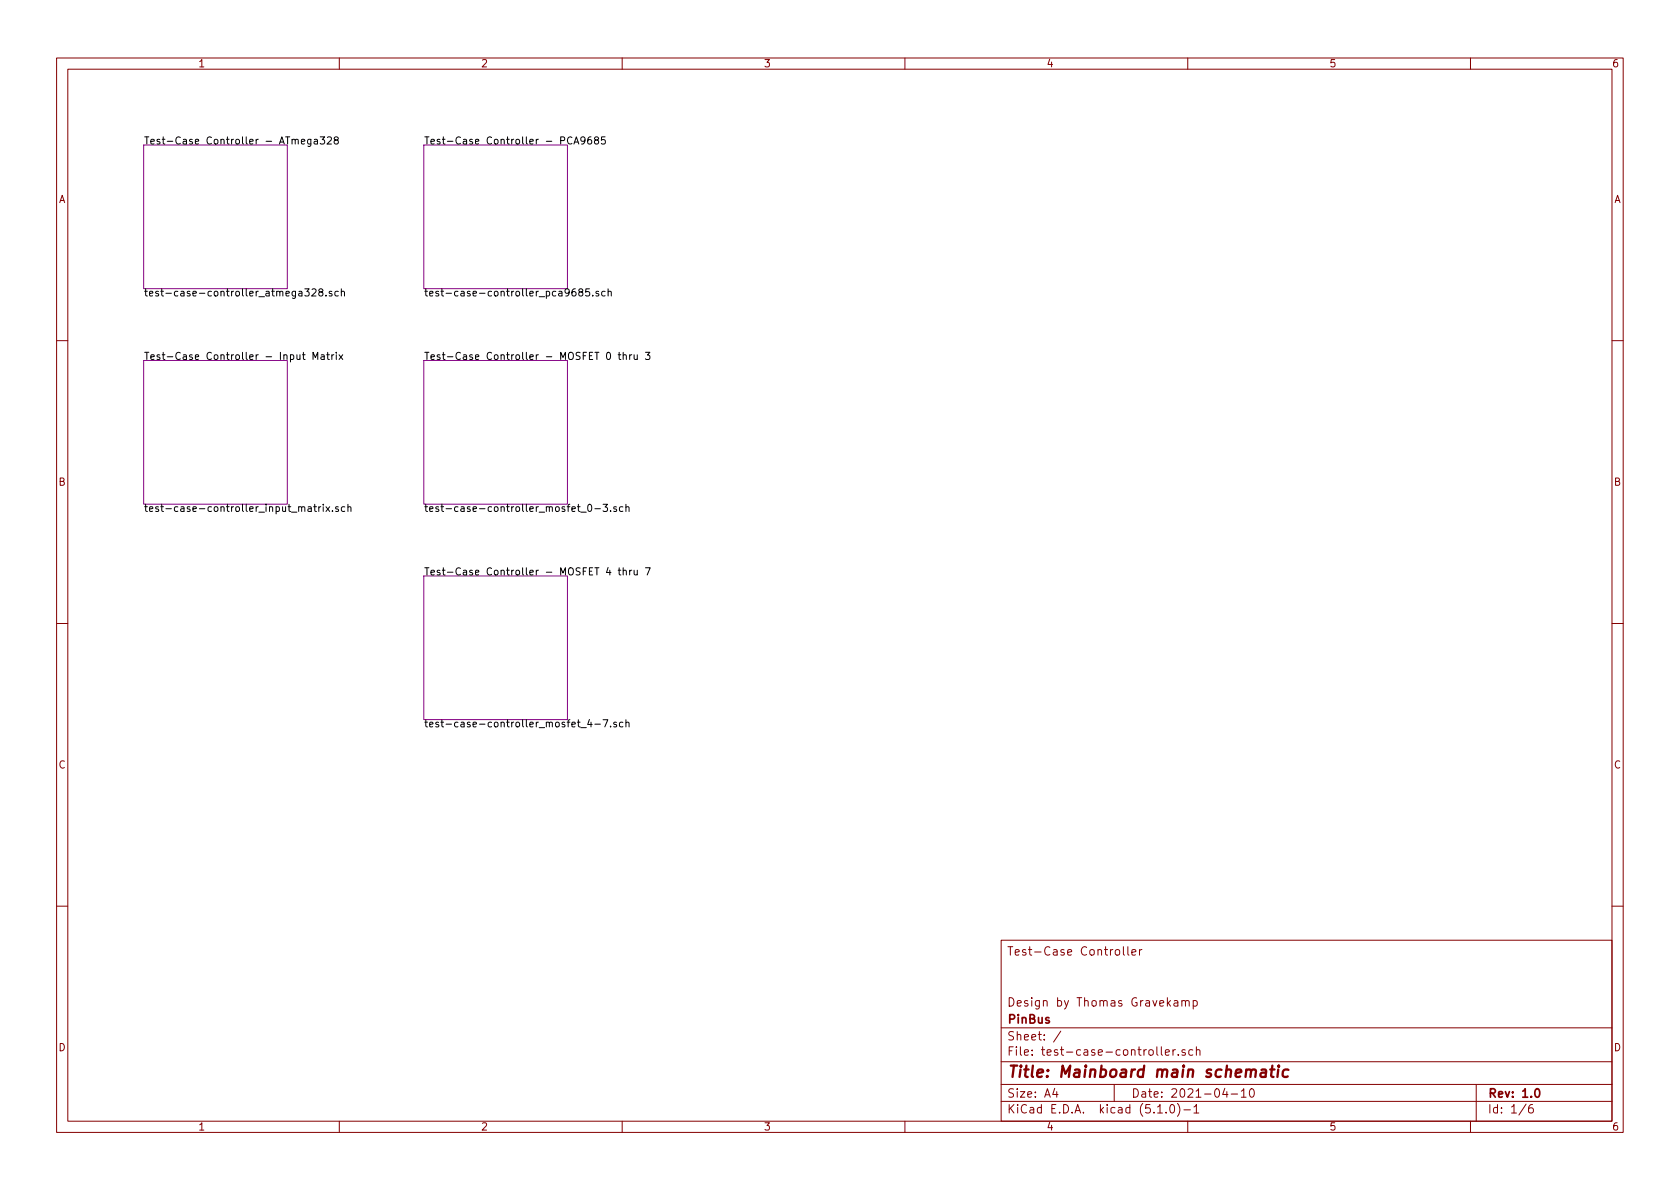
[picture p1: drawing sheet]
<svg xmlns="http://www.w3.org/2000/svg" width="297mm" height="210mm" viewBox="0 0 297 210" stroke-linecap="round" stroke-linejoin="round" font-family="sans-serif">
<g fill="none" stroke="#840000" stroke-width=".18">
<path d="M10 10.3h277v189.9h-277zM12 12.2h273v186.1h-273zM60 10.3v1.9M110 10.3v1.9M160 10.3v1.9M210 10.3v1.9M260 10.3v1.9M10 60.2h2M285 60.2h2M10 110.3h2M285 110.3h2M10 160.2h2"/>
<path d="M177 166.3h108v32h-108zM198.6 167.4v1.3l.2 .2M199.4 167.4v1.3l.2 .2M200.1 168.4l.7-.1v-.3l-.5-.1-.2 .2 .1 .7h.6M201.5 167.9v1M201.9 167.9l-.4 .3M207.6 177h.6l.1 .9M208.3 177.3l-.6 .1a.29 .29 0 0 0-.2 .2 .29 .29 0 0 0 .2 .3l.6-.1M209 177.1l.2-.2 .3 .1 .1 .9M209 176.9v1M209.6 177.1a.36 .36 0 0 1 .3-.2 .36 .36 0 0 1 .4 .2v.8M211 177l.4-.1 .3 .3-.1 .6-.2 .1-.4-.1"/>
<path d="M211 176.9v1.5M285 160.2h2M60 198.3v1.9M110 198.3v1.9M160 198.3v1.9M177 194.8h108M177 191.8h108M177 187.8h108M177 181.8h108M186.5 192.5l-.4 1h1M186.8 193v1M187.6 182.3l-1.3 2"/>
<path d="M197 191.8v3M204.5 185.1v1.3l.2 .2M204.7 196.8h.8M205.3 185.1v1.3l.2 .2M206 186.1l.8-.1-.1-.3-.5-.1-.2 .2 .1 .7h.6M206.2 196.7v.1M207 195.4l.3-.1a.94 .94 0 0 1 0 1.5 .82 .82 0 0 1-.3-1.4zM207.4 185.6v1M207.8 185.6l-.4 .3M208.2 195.1a1.71 1.71 0 0 1 0 2.3M208.3 186.5v.1M209.3 196.3h1.2"/>
<path d="M209.5 185.7l-.3-.1-.2 .2v.2l.5 .2v.3h-.5M210 198.3v1.9M210.9 185.7l-.4-.1-.3 .3 .1 .6h.6M211.1 195.8l.4-.5v1.5M211.1 196.8h.9M211.5 185.7l.3-.1 .3 .1 .1 .9M211.5 185.1v1.5M216.6 192.5l-.4 1h.9M216.9 193v1M217.7 193.5h1.1M219.5 193l.4-.5v1.5M219.5 194h.8"/>
<path d="M221.1 192.6l.2-.1a.8 .8 0 0 1 .5 .8 .8 .8 0 0 1-.5 .7 1 1 0 0 1-.2-1.4zM260 198.3v1.9M261 191.8v6.5M269.8 195.2l-1.2 2M271 195.3a.62 .62 0 0 0-.7 .7v.7l.3 .1 .4-.1 .1-.5-.1-.2-.4-.1-.3 .3"/>
</g>
<path d="M271.5 192.7l.2-.2a.81 .81 0 0 1 .6 .6 .81 .81 0 0 1-.3 .8l-.1 .1a.79 .79 0 0 1-.4-1.3z" fill="none" stroke="#840000" stroke-width=".3"/>
<path d="M223 189.2h.8l-.1 1.2M223.9 189.6l-.7 .1a.4 .4 0 0 0-.4 .3 .4 .4 0 0 0 .3 .4l.7-.1M224.6 189.1h.7M225 188.4l-.3 1.8 .1 .1 .4 .1M226 189.1l-.1 1.3M226.1 188.4l-.1 .1 .1 .1v-.2v.2M227.8 189.2a.68 .68 0 0 0-1 .3v.8l.3 .1 .6-.1" fill="none" stroke="#840000" stroke-width=".41"/>
<path d="M25.4 25.6h25.4v25.4h-25.4zM74.9 25.6h25.4v25.4h-25.4zM25.4 63.7h25.4v25.4h-25.4zM74.9 63.7h25.4v25.4h-25.4zM74.9 101.8h25.4v25.4h-25.4z" fill="none" stroke="#840084" stroke-width=".18"/>
<g fill="none" stroke="#000" stroke-width=".18">
<path d="M53.3 25l.6-.1-.1-.2-.3-.1-.2 .2v.6h.5M55 24.6l-.1 1.2-.2 .1-.3-.1M55 24.7l-.4-.1-.2 .3 .1 .5h.5M55.6 24.7h.5v.8M56.1 24.9l-.4 .1-.2 .2 .1 .2h.5M56.6 24.2h.8l-.4 .5 .3 .1 .1 .4-.3 .3-.5-.2M57.9 24.3l.5-.1 .2 .4-.1 .2-.7 .7h.8M59.3 24.8l-.2-.3 .1-.2 .4-.1 .2 .1v.3l-.6 .2-.1 .2v.2l.2 .3 .4-.1 .1-.2v-.3l-.2-.1M101.1 24.3a.6 .6 0 0 0-.8 .5 .6 .6 0 0 0 .6 .7l.2-.2M101.5 25.5l.4-1.3 .4 1.3M101.6 25.1h.6M103.4 24.8l-.2 .2-.4-.1-.1-.1 .1-.5 .4-.1 .2 .1a.84 .84 0 0 1-.4 1.2h-.2"/>
<path d="M104.5 24.2l-.4 .1a.87 .87 0 0 0 0 1.2l.5-.2v-.5l-.5-.1-.2 .2M105.4 24.8l-.3-.3 .3-.3h.2l.2 .3v.1l-.6 .2-.1 .2v.2l.3 .3 .3-.1 .1-.2v-.2l-.2-.2M107 24.2h-.6l-.1 .6 .2-.1 .4 .1 .1 .5-.2 .2-.5-.2M53.9 51.1h.8l-.4 .5 .3 .1v.6h-.5l-.2-.1M55.2 51.2l.5-.1 .2 .3-.1 .2-.7 .7h.8M56.6 51.6l-.2-.3 .2-.2h.2l.3 .2-.1 .2-.5 .2-.1 .2v.2l.2 .2h.4l.1-.2v-.2l-.3-.3M57.6 52.2v.1M58.7 51.6l-.3-.1-.2 .2v.2l.5 .1v.3h-.5M59.8 51.6l-.3-.1-.3 .2 .1 .6h.5M60.4 51.6l.1-.1 .3 .1 .1 .7M60.4 51.1v1.2M101.7 51.1l-.4 .1-.2 .4 .1 .6 .2 .1h.3l.2-.2-.2-.5h-.3l-.3 .2"/>
<path d="M102.6 51.6l-.2-.1v-.3l.4-.1 .2 .1v.3l-.6 .2-.1 .2v.2l.3 .2h.2l.2-.2v-.4l-.2-.1M104.2 51.1h-.6l-.1 .6 .2-.1 .5 .1v.5l-.2 .1-.5-.1M104.8 52.2v.1M105.8 51.6l-.3-.1-.1 .2v.2l.4 .1v.3h-.4M107 51.6l-.4-.1-.2 .2 .1 .6h.5M107.5 51.6l.2-.1 .3 .1 .1 .7M107.5 51.1v1.2M53.5 62.7h.4M53.6 62.3v1.1l.3 .2M55.3 63.6v-1.3l.5 .9 .4-.9v1.3M56.8 62.8h.5v.8M57.3 63l-.4 .1-.2 .2 .1 .2h.5"/>
<path d="M57.8 62.7h.4M57.9 62.3v1.1l.3 .2M58.7 62.7v.9M59 62.7l-.2 .1-.1 .2M59.5 62.3v.1M59.5 62.7v.9M59.9 62.7l.7 .9M60.6 62.7l-.7 .9M107.3 62.4l.2-.1a.67 .67 0 0 1 .5 .6 .67 .67 0 0 1-.5 .7l-.2-.2-.1-.3zM109.3 62.7h.5M109.5 62.3v1.1l.3 .2M110.2 62.9l.2-.2 .3 .1v.8"/>
<path d="M110.2 62.3v1.3M111.3 62.7v.9M111.7 62.7l-.4 .3M112.1 62.7l.1 .8 .3 .1 .2-.2M112.7 62.7v.9M114.1 62.3h.8l-.4 .5 .4 .1v.5l-.2 .2-.6-.2M54.5 89.7h.5v.7M55 89.9l-.4 .1-.2 .1 .1 .3h.5M55.4 89.6h.6M55.7 89.2v1.1l.3 .1M56.4 89.6v.8M56.7 89.6l-.3 .2"/>
<path d="M57.1 89.2v.1M57.1 89.6v.8M57.6 89.6l.7 .8M58.3 89.6l-.7 .8M58.8 90.3v.1M59.8 89.7l-.3-.1-.2 .2 .1 .2 .4 .1v.3h-.5M61 89.7l-.4-.1-.2 .2 .1 .6h.5M61.5 89.7l.2-.1 .3 .1 .1 .7M61.5 89.2v1.2M102.7 90.6h1M104 89.3l.2-.1a.69 .69 0 0 1 .4 .6 .69 .69 0 0 1-.4 .6l-.2-.1-.1-.3zM105.2 90h.9"/>
<path d="M106.6 89.2h.8l-.4 .5 .3 .1 .1 .4-.2 .2-.6-.1M107.9 90.3v.1M109 89.7l-.3-.1-.2 .2 .1 .2 .4 .1v.3h-.5M110.1 89.7l-.3-.1-.3 .2 .2 .6h.4M110.7 89.7l.1-.1 .4 .1v.7M110.7 89.2v1.2M107.5 100.3l-.3 .9h.8M107.8 100.8v.9M109.3 100.8h.5M109.5 100.4v1.1l.3 .2M110.2 101l.2-.2 .3 .1v.8M110.2 100.4v1.3"/>
<path d="M111.3 100.8v.9M111.7 100.8l-.4 .3M112.1 100.8l.1 .8 .3 .1 .2-.2M112.7 100.8v.9M114.1 100.4h.9l-.6 1.3M102.7 128.7h1M104.2 127.2l-.3 .9h.8M104.5 127.7v.8M105.2 128.1h.9M106.6 127.3h.9l-.6 1.2M107.9 128.4v.1M109 127.8l-.3-.1-.2 .2 .1 .2 .4 .1v.3h-.5"/>
<path d="M110.1 127.8l-.3-.1-.3 .2 .2 .6h.4M110.7 127.8l.1-.1 .4 .1v.7M110.7 127.3v1.2"/>
</g>
<text font-size="2.8" fill="#840000" x="178" y="190.5">Title: Mainboard main schematic</text>
<g font-size="2.1" fill="#840000">
<text x="178" y="169">Test-Case Controller</text>
<text x="178" y="178">Design by Thomas Gravekamp</text>
<text x="178" y="184">Sheet: /</text>
<text x="178" y="181">PinBus</text>
<text x="178" y="186.7">File: test-case-controller.sch</text>
<text x="178" y="196.9">KiCad E.D.A. kicad (5.1.0)-1</text>
<text x="178" y="194.1">Size: A4</text>
<text x="200" y="194.1">Date: 2021-04-10</text>
<text x="263" y="194.1">Rev: 1.0</text>
<text x="263" y="196.9">Id: 1/6</text>
</g>
<g font-size="1.8" fill="#840000">
<text x="35" y="11.9">1</text>
<text x="85" y="11.9">2</text>
<text x="135" y="11.9">3</text>
<text x="185" y="11.9">4</text>
<text x="235" y="11.9">5</text>
<text x="285" y="11.9">6</text>
<text x="10.4" y="35.9">A</text>
<text x="285.4" y="35.9">A</text>
<text x="10.4" y="85.9">B</text>
<text x="285.4" y="85.9">B</text>
<text x="10.4" y="135.9">C</text>
<text x="285.4" y="135.9">C</text>
<text x="10.4" y="185.9">D</text>
<text x="285.4" y="185.9">D</text>
<text x="35" y="199.9">1</text>
<text x="85" y="199.9">2</text>
<text x="135" y="199.9">3</text>
<text x="185" y="199.9">4</text>
<text x="235" y="199.9">5</text>
<text x="285" y="199.9">6</text>
</g>
<g font-size="1.8">
<text x="25.4" y="25.5">Test-Case Controller - ATmega328</text>
<text x="74.9" y="25.5">Test-Case Controller - PCA9685</text>
<text x="25.4" y="52.4">test-case-controller_atmega328.sch</text>
<text x="74.9" y="52.4">test-case-controller_pca9685.sch</text>
<text x="25.4" y="63.6">Test-Case Controller - Input Matrix</text>
<text x="74.9" y="63.6">Test-Case Controller - MOSFET 0 thru 3</text>
<text x="25.4" y="90.5">test-case-controller_input_matrix.sch</text>
<text x="74.9" y="90.5">test-case-controller_mosfet_0-3.sch</text>
<text x="74.9" y="101.7">Test-Case Controller - MOSFET 4 thru 7</text>
<text x="74.9" y="128.6">test-case-controller_mosfet_4-7.sch</text>
</g>
</svg>
